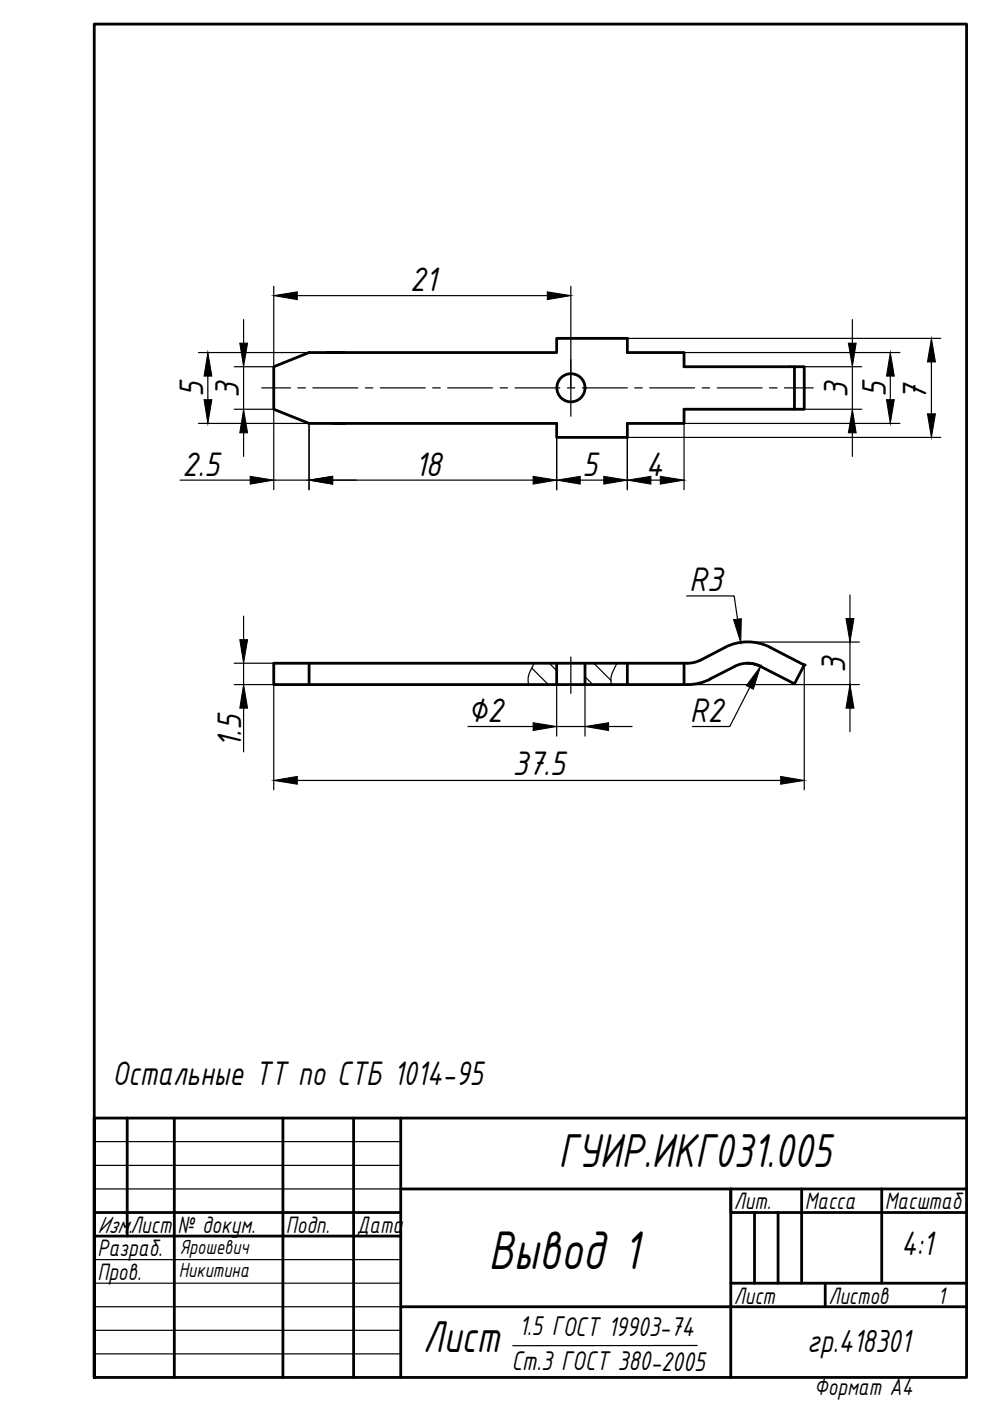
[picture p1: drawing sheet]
<svg xmlns="http://www.w3.org/2000/svg" width="210mm" height="297mm" viewBox="0 0 210 297" stroke-linecap="round" stroke-linejoin="round" font-family="sans-serif">
<g fill="none" stroke="#000" stroke-width=".59">
<path d="M69.3 74.7h48.7v-3h15v3h12v3.1h25.5v9h-25.5v3h-12v2.9h-15v-2.9h-52.5l-7.5-3v-9l7.5-3.1h7.5M168.4 77.8v9M148.5 140l-.9 .3-1.4 .3h-13.2M153.7 137.3l-5.2 2.7M153.7 137.2a10.5 10.5 0 0 1 9.6 0M163.3 137.3l7.2 3.7-2.1 4-7.2-3.7M65.5 140.6v4.5M118 140.6v4.5M124 140.6v4.5M133 140.6h-75v4.5h66M133 140.6v4.5M145 140.6v4.5"/>
<path d="M150.6 144l-2 .8-2.1 .3h-22.5M155.8 141.3l-5.3 2.7M158.5 140.6l1.4 .2 1.4 .5a6 6 0 0 0-5.5 0M27 237.1v25M37 237.1v54.9M60 237.1v54.9M75 237.1v54.9M85 237.1v54.9M204.9 237.1h-184.9v54.9h184.9v-286.9h-184.9v286.9M20 257.1h65M85 252.1h119.9M160 257.1v15"/>
<path d="M165 257.1v15M170 252.1v20M186.9 252.1v20M204.9 257.1h-50v-5v39.9M20 262.1h65M85 277.1h119.9M154.9 272.1h50M175 272.1v5"/>
<circle cx="121.1" cy="82.2" r="2.98"/>
</g>
<g fill="none" stroke="#000" stroke-width=".25">
<path d="M42.1 74.7h23.4M44.1 79.7v5M49.7 77.8h8.3M51.6 67.8v5M51.6 77.8v9M58 60.7v21.5M63 62.7h53M121 60.7v27.6M133 71.7h66.5M145 74.7h45.8M170.5 77.8h12.2M180.7 67.8v5"/>
<path d="M180.7 77.8v9M188.8 79.7v5M197.5 76.7v11M42.1 89.8h23.4v14M49.7 86.8h8.3v17M51.6 91.8v5M118 89.8v14M133 89.8v14M133 92.7h66.5M170.5 86.8h12.2M180.7 91.8v5M190.8 89.8h-45.8v14"/>
<path d="M38.2 101.8h14.8M58 101.8h7.5M70.5 101.8h42.5M123 101.8h5M138 101.8h2M51.6 130.6v5M145.6 126.4h10.1l.7 4.9M158.5 136.1h23.7M180.2 126.1v5M180.2 136.1v9M49.7 145.1h8.3v22.4M49.7 140.6h8.3"/>
<path d="M51.6 140.6v4.5M51.6 150.1v9.3M99.2 154h13.8M112.7 141.6l3.5 3.5M113.2 140.6l-1.1 2.6-.1 1.4 .1 .5M116.5 140.6l1.5 1.6M118 145.1v11M118 154h6M124 143.5l1.7 1.6M124 145.1v11M125.9 140.6l3.6 3.7M129 154h5"/>
<path d="M130.6 140.6l.1 .2M130.8 140.6l-1.2 2.6-.1 1 .2 .9M139.4 145.1h42.8M159 145.7l-4.3 8.3h-7.9M170.5 141v26.5M180.2 150.1v5M63 165.5h102.5M20 242h65M20 247.1h65M20 257.1h65M20 252.1h65M20 262.1h65"/>
<path d="M20 267.1h65M20 272.1h65M20 277.1h65M20 282.1h65M20 287h65M147.8 285.3h-39.1"/>
</g>
<g fill="none" stroke="#000" stroke-width=".25">
<path d="M55.5 82.2h6.1M63.2 82.2h1.6M66.3 82.2h9.6M77.5 82.2h1.5M80.6 82.2h9.6M91.7 82.2h1.6M94.9 82.2h9.5M106 82.2h1.6M109.2 82.2h9.5M120.3 82.2h1.6M123.5 82.2h9.5M134.6 82.2h1.6"/>
<path d="M137.8 82.2h9.5M148.9 82.2h1.6M152.1 82.2h9.5M163.2 82.2h1.6M166.3 82.2h6.1M121 139.3v7.7"/>
</g>
<circle cx="170.5" cy="141" r=".3" fill="#000"/>
<g fill="#000" stroke="#000" stroke-width=".21">
<path d="M44.1 74.7l.8 5h-1.6zM50.8 72.8h1.7l-.9 5zM58 62.7l5-.8v1.6zM116 61.9l5 .8-5 .8zM179.9 72.8h1.6l-.8 5zM188.8 74.7l.8 5h-1.6zM197.5 71.7l.8 5h-1.7zM43.3 84.7h1.6l-.8 5.1zM51.6 86.8l.9 5h-1.7zM180.7 86.8l.8 5h-1.6zM188 84.7h1.6l-.8 5.1zM196.6 87.7h1.7l-.8 5z"/>
<path d="M53 101l5 .8-5 .8zM65.5 101.8l5-.8v1.6zM113 101l5 .8-5 .8zM118 101.8l5-.8v1.6zM128 101l5 .8-5 .8zM133 101.8l5-.8v1.6zM140 101l5 .8-5 .8zM50.8 135.6h1.7l-.9 5zM155.5 131.4l1.7-.2-.1 5zM179.4 131.1h1.7l-.9 5zM51.6 145.1l.9 5h-1.7zM113 153.2l5 .8-5 .9z"/>
<path d="M124 154l5-.8v1.7zM161.2 141.3l-1.5 4.8-1.5-.7zM180.2 145.1l.9 5h-1.7zM58 165.5l5-.9v1.7zM165.5 164.6l5 .9-5 .8z"/>
</g>
<text font-size="12.4" x="103.6" y="269.1">Вывод 1</text>
<text font-size="10.9" x="118.4" y="247.5">ГУИР.ИКГ031.005</text>
<text font-size="10.2" x="89.7" y="286.7">Лист</text>
<g font-size="7.8">
<text x="86.9" y="61.7">21</text>
<text x="43.1" y="84.1" transform="rotate(-90 43.1 84.1)">5</text>
<text x="50.7" y="84.4" transform="rotate(-90 50.7 84.4)">3</text>
<text x="179.7" y="84.4" transform="rotate(-90 179.7 84.4)">3</text>
<text x="187.8" y="84.2" transform="rotate(-90 187.8 84.2)">5</text>
<text x="196.4" y="85" transform="rotate(-90 196.4 85)">7</text>
<text x="38.7" y="100.8">2.5</text>
<text x="87.9" y="100.8">18</text>
<text x="123.4" y="100.8">5</text>
<text x="136.9" y="100.8">4</text>
<text x="146.1" y="125.3">R3</text>
<text x="179.2" y="142.8" transform="rotate(-90 179.2 142.8)">3</text>
<text x="99.1" y="153.1">∅2</text>
<text x="146.3" y="153.1">R2</text>
<text x="51.1" y="158.6" transform="rotate(-90 51.1 158.6)">1.5</text>
<text x="108.7" y="164.4">37.5</text>
<text x="23.8" y="230">Остальные ТТ по СТБ 1014-95</text>
<text x="191.1" y="266">4:1</text>
</g>
<text font-size="7.3" x="171.2" y="286.8">гр.418301</text>
<g font-size="6.2">
<text x="110.1" y="283.1">1.5 ГОСТ 19903-74</text>
<text x="108.4" y="290.4">Ст.3 ГОСТ 380-2005</text>
</g>
<g font-size="5.4">
<text x="155.6" y="256.4">Лит.</text>
<text x="170.6" y="256.4">Масса</text>
<text x="187.6" y="256.4">Масштаб</text>
<text x="20.7" y="261.4">Изм.</text>
<text x="27.6" y="261.4">Лист</text>
<text x="37.6" y="261.4">№ докум.</text>
<text x="60.6" y="261.4">Подп.</text>
<text x="75.6" y="261.4">Дата</text>
<text x="20.7" y="266.3">Разраб.</text>
<text x="20.7" y="271.3">Пров.</text>
<text x="155.6" y="276.4">Лист</text>
<text x="175.6" y="276.4">Листов</text>
<text x="198.8" y="276.4">1</text>
<text x="172.6" y="295.9">Формат А4</text>
</g>
<g font-size="4.7">
<text x="38.1" y="266">Ярошевич</text>
<text x="37.9" y="270.8">Никитина</text>
</g>
</svg>
